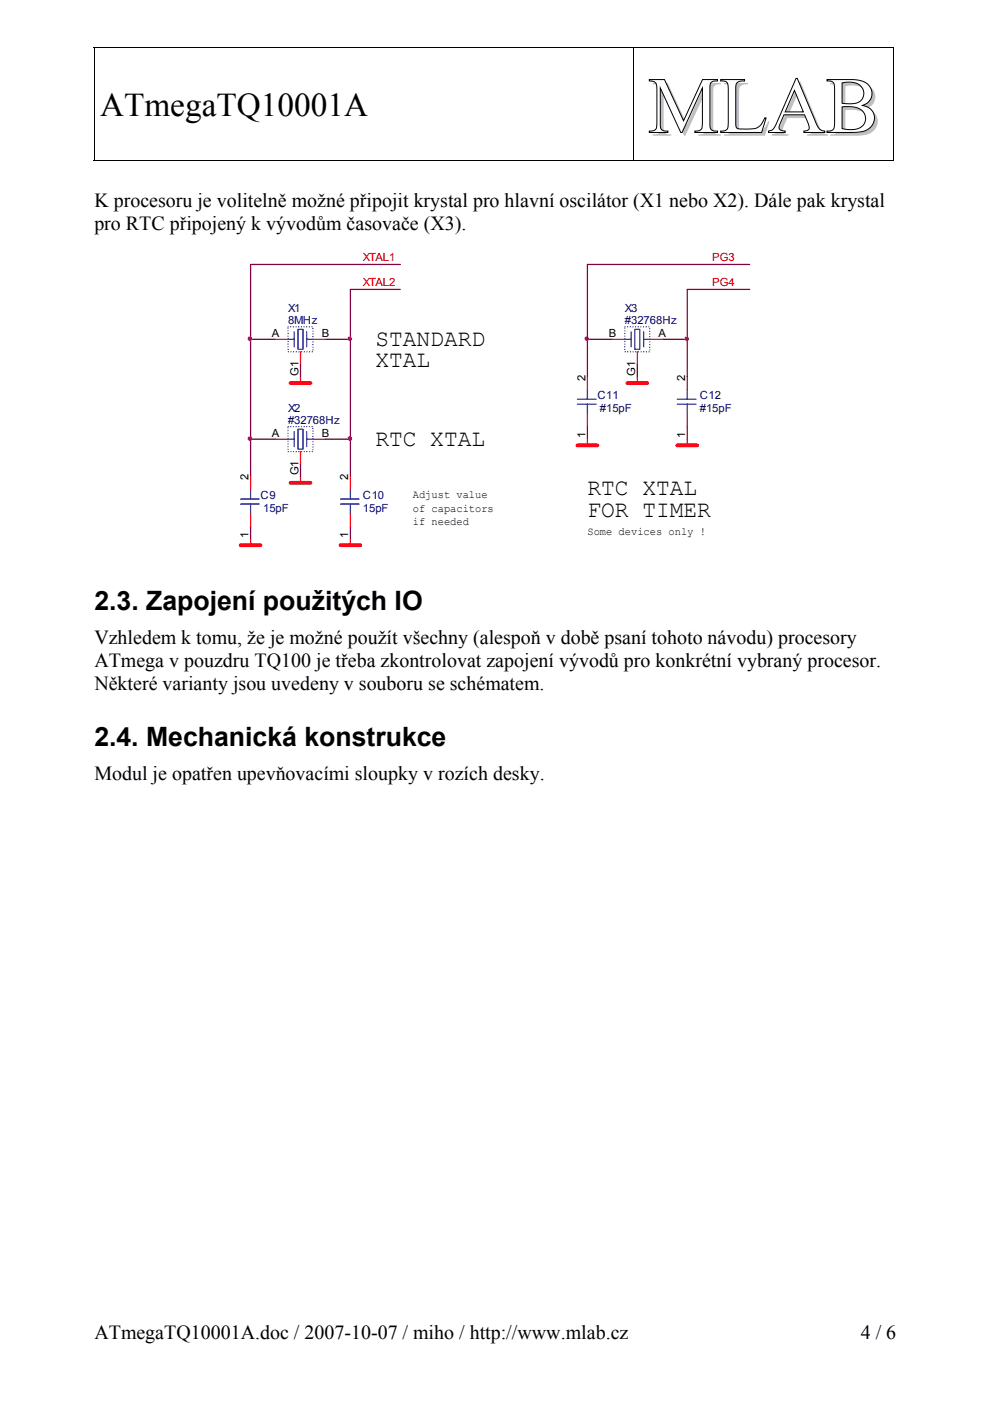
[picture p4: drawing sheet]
<svg xmlns="http://www.w3.org/2000/svg" width="210mm" height="297mm" viewBox="0 0 210 297" stroke-linecap="round" stroke-linejoin="round" font-family="sans-serif">
<g fill="#fff" stroke="#000" stroke-width=".21">
<path d="M137.7 16.9h3.2l4 8.7 4-8.7h3.2v.3a1.17 1.17 0 0 0-1.6 1.2v8.2a1.16 1.16 0 0 0 1.6 1.2v.3h-4.8v-.3a1.29 1.29 0 0 0 1.3-.3 1.29 1.29 0 0 0 .3-1.4v-7.5l-4.3 9.5h-.3l-4.3-9.5v8a1.14 1.14 0 0 0 1.6 1.2v.3h-3.9v-.3a1.29 1.29 0 0 0 1.3-.3 1.29 1.29 0 0 0 .3-1.4v-7.3a1.32 1.32 0 0 0-1.6-1.6z" fill-rule="evenodd"/>
<path d="M152.8 16.9h5.1v.3a1.36 1.36 0 0 0-1.9 1.2v8a.77 .77 0 0 0 .8 .9h2.3a2.71 2.71 0 0 0 2.8-1.8l.3-.5h.2l-.9 3.1h-8.7v-.3a1.32 1.32 0 0 0 1.6-1.7v-7.7a1.15 1.15 0 0 0-1.6-1.2z" fill-rule="evenodd"/>
<path d="M168.8 16.6h.2l4 9.3a2.25 2.25 0 0 0 1.9 1.9v.3h-4.5v-.3a.92 .92 0 0 0 1.1-.4 .92 .92 0 0 0-.1-1.1l-.8-2h-4.4l-.7 1.8a.96 .96 0 0 0 .1 1.5l.9 .2v.3h-3.6v-.3a2.38 2.38 0 0 0 1.9-2zM168.4 19.2l-1.9 4.5h3.8z" fill-rule="evenodd"/>
<path d="M175.3 16.9h5.5a4 4 0 0 1 3.9 2 2.59 2.59 0 0 1-1.8 3.5 2.77 2.77 0 0 1 2.5 2.7 2.77 2.77 0 0 1-2.5 2.8l-1.4 .2h-6.2v-.3a1.31 1.31 0 0 0 1.4-.4 1.31 1.31 0 0 0 .3-1.3v-7.2a1.3 1.3 0 0 0-.3-1.4 1.3 1.3 0 0 0-1.4-.3zM178.5 17.6v4.3a5.6 5.6 0 0 0 3.9-.5 2.31 2.31 0 0 0 .5-2.5 2.31 2.31 0 0 0-2.2-1.4l-1.1-.1zM178.5 22.7v4.6a4.3 4.3 0 0 0 4.6-.8 2.42 2.42 0 0 0-2-3.8z" fill-rule="evenodd"/>
</g>
<path d="M19.9 10h.2v.2h-.2zM189.4 10h.2v.2h-.2zM189.4 33.9h.2v.2h-.2z" fill="#000"/>
<path d="M19.9 10.1h169.7M20 10.2v23.9M134.3 10.2v23.9M189.5 10.2v23.9M19.9 34h114.3M134.4 34h55" fill="none" stroke="#000" stroke-width=".21"/>
<g fill="none" stroke="#f00" stroke-width=".26">
<path d="M58.4 71.9h2.7M63.7 74.6v2.6M63.7 79.9v1.3M66.4 71.9h2.6M124.5 79.9v2.6M129.8 71.9h2.7M135.1 74.6v2.6M135.1 79.9v1.3M137.8 71.9h2.6M145.7 79.9v2.6M58.4 93.1h2.7M63.7 95.8v2.6"/>
<path d="M66.4 93.1h2.6M124.5 87.8v2.7M124.5 93.1v1.3M145.7 87.8v2.7M145.7 93.1v1.3M53.1 101v2.7M53.1 109v2.6M53.1 114.3v1.3M63.7 101v1.4M74.3 101v2.7M74.3 109v2.6M74.3 114.3v1.3"/>
</g>
<path d="M61.6 81.2h4.2M122.4 94.4h4.3M133 81.2h4.2M143.6 94.4h4.2M51 115.6h4.2M61.6 102.4h4.2M72.2 115.6h4.2" fill="none" stroke="#f00" stroke-width=".79"/>
<g fill="none" stroke="#800040" stroke-width=".26">
<path d="M84.9 56.1h-31.8v44.9M158.9 56.1h-34.4v23.8M53.1 71.9h5.3M63.7 77.2v2.7M69 71.9h5.3M84.9 61.4h-10.6v39.6M124.5 71.9h5.3M135.1 77.2v2.7M140.4 71.9h5.3M158.9 61.4h-13.2v18.5M53.1 93.1h5.3M63.7 98.4v2.6"/>
<path d="M69 93.1h5.3M124.5 90.5v2.6M145.7 90.5v2.6M53.1 111.6v2.7M74.3 111.6v2.7"/>
</g>
<g fill="none" stroke="#00f" stroke-width=".26">
<path d="M61.1 71.9h1.3M62.4 70.4v3.1M63.2 69.8h1v4.3h-1zM65 70.4v3.1M65 71.9h1.4M132.5 71.9h1.3M133.8 70.4v3.1M134.6 69.8h1.1v4.3h-1.1zM136.5 71.9h1.3M136.5 70.4v3.1M61.1 93.1h1.3M62.4 91.5v3.2"/>
<path d="M63.2 91h1v4.2h-1zM65 93.1h1.4M65 91.5v3.2M122.4 85.7h4M122.4 84.6h4M124.5 82.5v2.1M124.5 85.7v2.1M143.6 85.7h4M143.6 84.6h4M145.7 82.5v2.1M145.7 85.7v2.1M51 106.9h4"/>
<path d="M51 105.8h4M53.1 103.7v2.1M53.1 106.9v2.1M72.2 106.9h3.9M72.2 105.8h3.9M74.3 103.7v2.1M74.3 106.9v2.1"/>
</g>
<path d="M61.1 69.3h5.3v5.3h-5.3v-5.3M132.5 69.3h5.3v5.3h-5.3v-5.3M61.1 90.5h5.3v5.3h-5.3v-5.3" fill="none" stroke="#00f" stroke-width=".26" stroke-dasharray="0 .5"/>
<g fill="#f0f" stroke="#f0f" stroke-width=".26">
<circle cx="124.4" cy="71.8" r=".4"/>
<circle cx="53" cy="71.8" r=".4"/>
<circle cx="53" cy="93" r=".39"/>
<circle cx="74.2" cy="71.8" r=".4"/>
<circle cx="74.2" cy="93" r=".39"/>
<circle cx="145.6" cy="71.8" r=".4"/>
</g>
<text font-size="16.9" fill="#c0c0c0" x="138.1" y="28.8">MLAB</text>
<text font-size="7" x="21.2" y="24.6">ATmegaTQ10001A</text>
<g font-size="5.7">
<text x="20" y="129.3">2.3. Zapojení použitých IO</text>
<text x="20" y="158.1">2.4. Mechanická konstrukce</text>
</g>
<g font-size="5">
<text x="79.6" y="73.3">STANDARD</text>
<text x="79.6" y="77.8">XTAL</text>
<text x="79.6" y="94.5">RTC XTAL</text>
<text x="124.6" y="105.1">RTC XTAL</text>
<text x="124.6" y="109.6">FOR TIMER</text>
</g>
<g font-size="4.2">
<text x="20" y="43.9">K procesoru je volitelně možné připojit krystal pro hlavní oscilátor (X1 nebo X2). Dále pak krystal</text>
<text x="20" y="48.8">pro RTC připojený k vývodům časovače (X3).</text>
<text x="20" y="136.5">Vzhledem k tomu, že je možné použít všechny (alespoň v době psaní tohoto návodu) procesory</text>
<text x="20" y="141.4">ATmega v pouzdru TQ100 je třeba zkontrolovat zapojení vývodů pro konkrétní vybraný procesor.</text>
<text x="20" y="146.2">Některé varianty jsou uvedeny v souboru se schématem.</text>
<text x="20" y="165.4">Modul je opatřen upevňovacími sloupky v rozích desky.</text>
<text x="20" y="283.9">ATmegaTQ10001A.doc / 2007-10-07 / miho / http://www.mlab.cz</text>
<text x="182.5" y="283.9">4 / 6</text>
</g>
<g font-size="2.4" fill="#f00">
<text x="76.9" y="55.3">XTAL1</text>
<text x="151" y="55.3">PG3</text>
<text x="76.9" y="60.6">XTAL2</text>
<text x="151" y="60.6">PG4</text>
</g>
<g font-size="2.4">
<text x="57.6" y="71.4">A</text>
<text x="68.2" y="71.4">B</text>
<text x="129.1" y="71.4">B</text>
<text x="139.6" y="71.4">A</text>
<text x="63.3" y="79.6" transform="rotate(-90 63.3 79.6)">G1</text>
<text x="124.1" y="80.7" transform="rotate(-90 124.1 80.7)">2</text>
<text x="134.7" y="79.6" transform="rotate(-90 134.7 79.6)">G1</text>
<text x="145.3" y="80.7" transform="rotate(-90 145.3 80.7)">2</text>
<text x="57.6" y="92.6">A</text>
<text x="68.2" y="92.6">B</text>
<text x="124.1" y="92.9" transform="rotate(-90 124.1 92.9)">1</text>
<text x="145.3" y="92.9" transform="rotate(-90 145.3 92.9)">1</text>
<text x="52.7" y="101.9" transform="rotate(-90 52.7 101.9)">2</text>
<text x="63.3" y="100.8" transform="rotate(-90 63.3 100.8)">G1</text>
<text x="73.9" y="101.9" transform="rotate(-90 73.9 101.9)">2</text>
<text x="87.5" y="105.6">Adjust value</text>
<text x="87.5" y="108.5">of capacitors</text>
<text x="87.5" y="111.4">if needed</text>
<text x="124.6" y="113.5">Some devices only !</text>
<text x="52.7" y="114" transform="rotate(-90 52.7 114)">1</text>
<text x="73.9" y="114" transform="rotate(-90 73.9 114)">1</text>
</g>
<g font-size="2.4" fill="#000080">
<text x="61.1" y="66.1">X1</text>
<text x="61.1" y="68.8">8MHz</text>
<text x="132.5" y="66.1">X3</text>
<text x="132.5" y="68.8">#32768Hz</text>
<text x="61.1" y="87.3">X2</text>
<text x="61.1" y="89.9">#32768Hz</text>
<text x="126.7" y="84.7">C11</text>
<text x="127.2" y="87.3">#15pF</text>
<text x="148.4" y="84.7">C12</text>
<text x="148.4" y="87.3">#15pF</text>
<text x="55.2" y="105.8">C9</text>
<text x="76.9" y="105.8">C10</text>
<text x="55.8" y="108.5">15pF</text>
<text x="76.9" y="108.5">15pF</text>
</g>
</svg>
